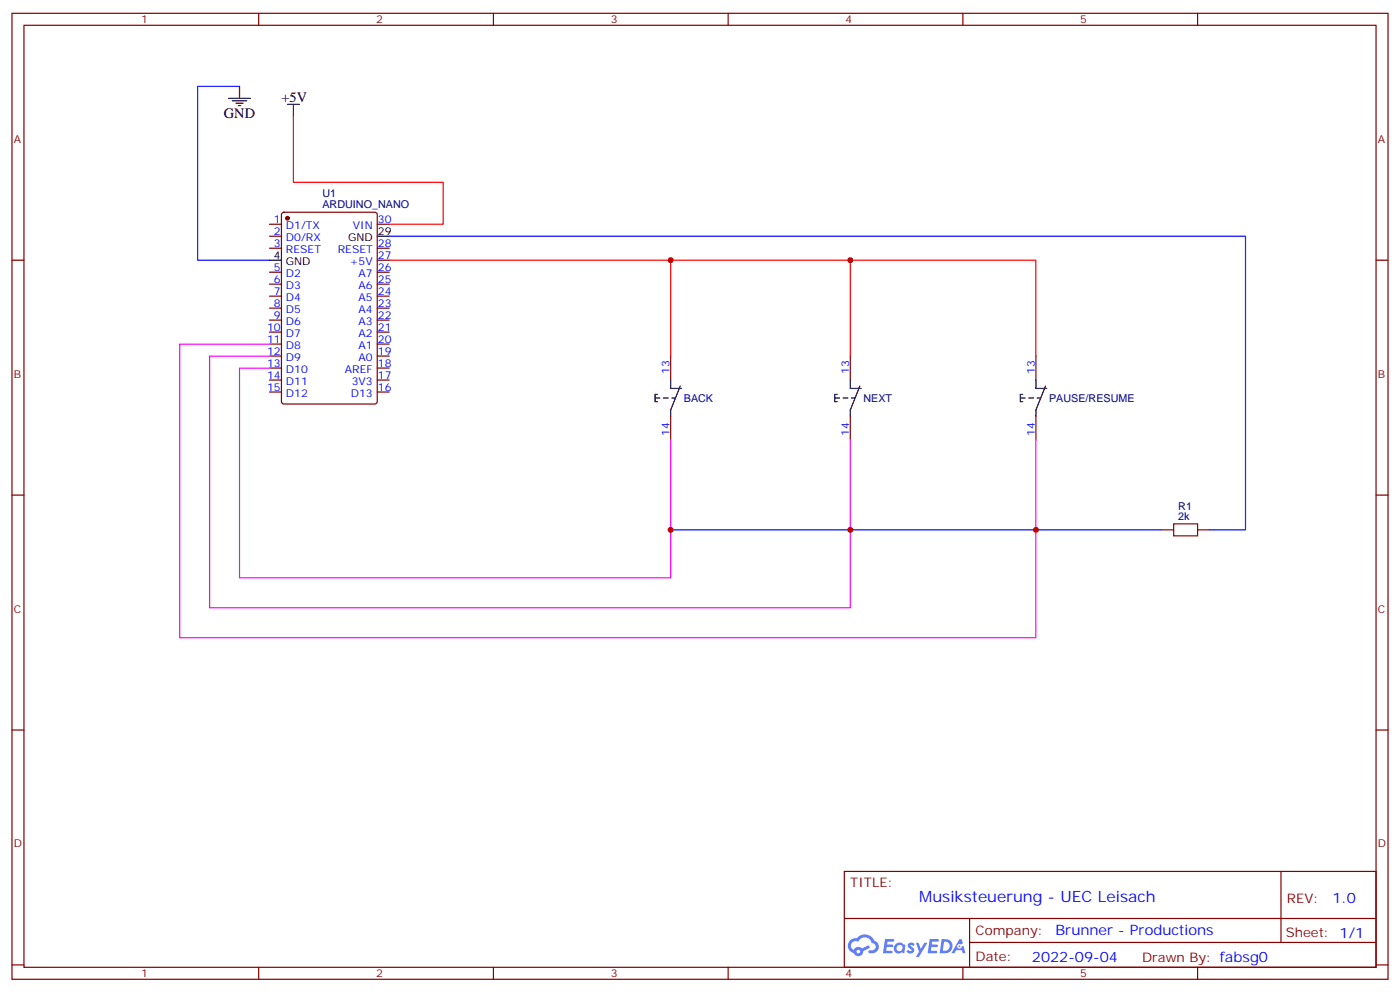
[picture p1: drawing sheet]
<svg xmlns="http://www.w3.org/2000/svg" width="412mm" height="292mm" viewBox="0 0 412 292" stroke-linecap="round" stroke-linejoin="round" font-family="sans-serif">
<g fill="none" stroke="#870000" stroke-width=".35">
<path d="M3.5 3.9h405.4v284.4h-405.4zM7.1 7.4h398.2v277.3h-398.2zM76.2 3.9v3.5M145.3 3.9v3.5M214.5 3.9v3.5M283.6 3.9v3.5M352.8 3.9v3.5M3.5 76.6h3.6M405.3 76.6h3.6M3.5 145.7h3.6M405.3 145.7h3.6M3.5 214.9h3.6"/>
<path d="M405.3 214.9h3.6M248.7 256.5h156.6v28.2h-156.6zM377.3 256.5v20.9M248.7 270.4h156.5M285.6 277.4h119.6M285.6 270.4v14.1M3.5 284h3.6M76.2 284.7v3.6M145.3 284.7v3.6M214.5 284.7v3.6M283.6 284.7v3.6M352.8 284.7v3.6"/>
<path d="M405.3 284h3.6"/>
</g>
<g fill="#5487ff">
<path d="M267.7 277.7a1.22 1.22 0 0 1 1.7 .2l-.4 .6a.47 .47 0 0 0-.3-.4 .47 .47 0 0 0-.5 .2l.1 .2a1.14 1.14 0 0 1 .8 1.8 1.14 1.14 0 0 1-1.9 0l-.2-.2 .5-.6 .7 .5a.29 .29 0 0 0 .3-.3 .29 .29 0 0 0-.2-.3 1.04 1.04 0 0 1-.6-1.7z"/>
<path d="M260.7 276.4h2.4l.3 .2-.2 .5-1.8 .1-.1 .8h1.5l.3 .4-.3 .4h-1.6l-.2 1.1h1.7l.2 .3-.2 .3-2.6 .1z"/>
<path d="M273.8 276.4h2.4l.3 .2-.1 .5-1.8 .1-.2 .8h1.6l.3 .4-.4 .4h-1.6l-.1 1.1h1.7l.2 .3-.2 .3-2.6 .1z"/>
<path d="M282.6 276.4h.7l.3 1.3-.6 .3a.69 .69 0 0 0-1 .3 .69 .69 0 0 0 .4 .9 .69 .69 0 0 0 .9-.6l.5-.2 .6 2.2h-.8l-.2-.9h-1.8l-.5 .9h-.8z"/>
<path d="M269.8 277.5h.8l.6 1.8 1.1-1.8h.9l-2.6 4.2h-.8l.9-1.5z"/>
<path d="M277.4 276.4l-.6 4.2h1.3a2.11 2.11 0 0 0 2.5-2.1 2.11 2.11 0 0 0-2.5-2.1zM278.1 277.2a1.39 1.39 0 0 1 1.7 1.4 1.39 1.39 0 0 1-1.8 1.3h-.3z"/>
<path d="M263.7 278.1a1.54 1.54 0 0 0-.1 2.1 1.54 1.54 0 0 0 2.2 .1l.6 .3 .3-2.3-.2-.3h-.4a1.49 1.49 0 0 0-2.4 .1zM264 279.1a.94 .94 0 0 1 1.8 0 .94 .94 0 0 1-1.8 0z"/>
<path d="M250.4 276.8a2.18 2.18 0 0 0 1.1 3.7 1.44 1.44 0 0 0 1.6 .9 1.44 1.44 0 0 0 1.2-1.4l2-1-.5-.8-1.9 1a1.47 1.47 0 0 0-2.4 .4 1.39 1.39 0 0 1-.7-1.9 1.39 1.39 0 0 1 2-.5 2.12 2.12 0 0 1 2.2-1.3 2.12 2.12 0 0 1 1.9 1.7 1.14 1.14 0 0 1 1.1 1.4 1.14 1.14 0 0 1-1.7 .7 .43 .43 0 0 0-.5 .4 .43 .43 0 0 0 .4 .5 1.98 1.98 0 0 0 2.5-1.2 1.98 1.98 0 0 0-1.2-2.6 3.1 3.1 0 0 0-5.3-.6l-.9 .1zM252.3 280.1a.55 .55 0 0 1 1.1 0 .55 .55 0 0 1-1.1 0z"/>
<circle cx="282.6" cy="278.5" r=".26"/>
</g>
<g fill="none" stroke="#870000" stroke-width=".35">
<path d="M79.4 66h3.5M79.4 69.5h3.5M79.4 73.1h3.5M83.1 62.7l.5-.2h26.8l.7 .4v55.3l-.4 .7h-27.1l-.6-.4-.1-55.3zM111.1 66h3.6M111.1 73.1h3.6M111.1 76.6h3.6M79.4 80.1h3.5M79.4 83.6h3.5M79.4 87.2h3.5M79.4 90.7h3.5M79.4 94.2h3.5"/>
<path d="M79.4 97.8h3.5M111.1 80.1h3.6M111.1 83.6h3.6M111.1 87.2h3.6M111.1 90.7h3.6M111.1 94.2h3.6M111.1 97.8h3.6M79.4 101.3h3.5M79.4 104.8h3.5M79.4 108.3h3.5M79.4 111.9h3.5M79.4 115.4h3.5"/>
<path d="M111.1 101.3h3.6M111.1 104.8h3.6M111.1 108.3h3.6M111.1 111.9h3.6M111.1 115.4h3.6M197.6 104.8v7.1M250.5 104.8v7.1M305.2 104.8v7.1M197.6 122.4v7.1M250.5 122.4v7.1M305.2 122.4v7.1M342.2 156h3.5"/>
<path d="M352.8 156h3.5"/>
</g>
<circle cx="84.7" cy="64.2" r=".53" fill="#870000" stroke="#870000" stroke-width=".35"/>
<g fill="none" stroke="#000" stroke-width=".35">
<path d="M67.4 29h6.3M68.4 29.7h4.3M69.5 30.4h2.1M70.2 31.1h.7M70.6 25.4v3.6M84.7 30.7h3.5M86.4 30.7v3.6M79.4 76.6h3.5M111.1 69.5h3.6M193 117.2h1.4M193.7 116.1h-.7v2.1h.7M195.4 117.2h1.4"/>
<path d="M197.6 111.9v2.4h3.1M197.9 117.2h1.1M200.4 113.6l-2.8 7.1v1.7M245.9 117.2h1.4M246.6 116.1h-.7v2.1h.7M248.4 117.2h1.4M250.5 111.9v2.4h3.1M250.8 117.2h1.1M253.3 113.6l-2.8 7.1v1.7M300.6 117.2h1.4M301.3 116.1h-.7v2.1h.7M303 117.2h1.4"/>
<path d="M305.2 111.9v2.4h3.1M305.5 117.2h1.1M308 113.6l-2.8 7.1v1.7"/>
</g>
<path d="M79.4 108.3h-8.8v61.8h127v-40.6M79.4 104.8h-17.7v74.1h188.8v-49.4M79.4 101.3h-26.5v86.4h252.3v-58.2" fill="none" stroke="#f0f" stroke-width=".35"/>
<path d="M86.4 34.3v19.4h44.1v12.3h-15.8M114.7 76.6h82.9v28.2M197.6 76.6h52.9v28.2M250.5 76.6h54.7v28.2" fill="none" stroke="#f00" stroke-width=".35"/>
<path d="M345.7 154.2h7.1v3.5h-7.1z" fill="none" stroke="#a10000" stroke-width=".35"/>
<path d="M70.6 25.4h-12.4v51.2h21.2M114.7 69.5h252.2v86.5h-10.6M197.6 156h144.6" fill="none" stroke="#00f" stroke-width=".35"/>
<g fill="#c00">
<circle cx="197.6" cy="76.6" r=".88"/>
<circle cx="250.5" cy="76.6" r=".88"/>
<circle cx="197.6" cy="156" r=".88"/>
<circle cx="250.5" cy="156" r=".88"/>
<circle cx="305.2" cy="156" r=".88"/>
</g>
<text font-size="4.6" fill="#00f" x="270.8" y="265.5">Musiksteuerung - UEC Leisach</text>
<g font-size="4.2">
<text x="66" y="34.6">GND</text>
<text x="82.9" y="30">+5V</text>
</g>
<g font-size="4.2" fill="#00f">
<text x="392.5" y="265.8">1.0</text>
<text x="310.9" y="275.3">Brunner - Productions</text>
<text x="304" y="283.1">2022-09-04</text>
</g>
<g font-size="3.9" fill="#800">
<text x="250.5" y="261.1">TITLE:</text>
<text x="379.1" y="265.8">REV:</text>
<text x="287.4" y="275.3">Company:</text>
<text x="378.7" y="275.9">Sheet: 1/1</text>
<text x="287.4" y="283">Date:</text>
<text x="336.4" y="283.1">Drawn By: fabsg0</text>
</g>
<g font-size="3.2" fill="#800">
<text x="41.6" y="6.9">1</text>
<text x="110.8" y="6.9">2</text>
<text x="179.9" y="6.9">3</text>
<text x="249.1" y="6.9">4</text>
<text x="318.2" y="6.9">5</text>
<text x="4.1" y="42">A</text>
<text x="405.9" y="42">A</text>
<text x="4.1" y="111.2">B</text>
<text x="405.9" y="111.2">B</text>
<text x="4.1" y="180.3">C</text>
<text x="405.9" y="180.3">C</text>
<text x="4.1" y="249.4">D</text>
<text x="405.9" y="249.4">D</text>
<text x="41.6" y="287.7">1</text>
<text x="110.8" y="287.7">2</text>
<text x="179.9" y="287.7">3</text>
<text x="249.1" y="287.7">4</text>
<text x="318.2" y="287.7">5</text>
</g>
<g font-size="3.2" fill="#000080">
<text x="95" y="58">U1</text>
<text x="95" y="61.2">ARDUINO_NANO</text>
<text x="201.4" y="118.3">BACK</text>
<text x="254.4" y="118.3">NEXT</text>
<text x="309" y="118.3">PAUSE/RESUME</text>
<text x="347.1" y="153.1">2k</text>
<text x="347.1" y="150.1">R1</text>
</g>
<g font-size="3.2" fill="#00f">
<text x="80.7" y="65.7">1</text>
<text x="111.3" y="65.7">30</text>
<text x="80.7" y="69.2">2</text>
<text x="84.2" y="67.4">D1/TX</text>
<text x="84.2" y="70.9">D0/RX</text>
<text x="103.9" y="67.4">VIN</text>
<text x="80.7" y="72.7">3</text>
<text x="84.2" y="74.5">RESET</text>
<text x="99.5" y="74.5">RESET</text>
<text x="103" y="78">+5V</text>
<text x="111.3" y="76.2">27</text>
<text x="111.3" y="72.7">28</text>
<text x="80.7" y="79.8">5</text>
<text x="80.7" y="83.3">6</text>
<text x="84.2" y="81.5">D2</text>
<text x="105.6" y="81.5">A7</text>
<text x="111.3" y="83.3">25</text>
<text x="111.3" y="79.8">26</text>
<text x="80.7" y="86.8">7</text>
<text x="84.2" y="85.1">D3</text>
<text x="84.2" y="88.6">D4</text>
<text x="105.6" y="88.6">A5</text>
<text x="105.6" y="85.1">A6</text>
<text x="111.3" y="86.8">24</text>
<text x="80.7" y="90.3">8</text>
<text x="80.7" y="93.9">9</text>
<text x="84.2" y="92.1">D5</text>
<text x="84.2" y="95.6">D6</text>
<text x="105.6" y="95.6">A3</text>
<text x="105.6" y="92.1">A4</text>
<text x="111.3" y="93.9">22</text>
<text x="111.3" y="90.3">23</text>
<text x="78.7" y="97.4">10</text>
<text x="78.7" y="100.9">11</text>
<text x="84.2" y="99.2">D7</text>
<text x="105.6" y="99.2">A2</text>
<text x="111.3" y="100.9">20</text>
<text x="111.3" y="97.4">21</text>
<text x="78.7" y="104.5">12</text>
<text x="78.7" y="108">13</text>
<text x="84.2" y="102.7">D8</text>
<text x="84.2" y="106.2">D9</text>
<text x="105.6" y="106.2">A0</text>
<text x="105.6" y="102.7">A1</text>
<text x="111.3" y="108">18</text>
<text x="111.3" y="104.5">19</text>
<text x="78.7" y="111.5">14</text>
<text x="84.2" y="109.7">D10</text>
<text x="84.2" y="113.3">D11</text>
<text x="101.6" y="109.7">AREF</text>
<text x="103.6" y="113.3">3V3</text>
<text x="111.3" y="111.5">17</text>
<text x="197.2" y="110.1" transform="rotate(-90 197.2 110.1)">13</text>
<text x="250.1" y="110.1" transform="rotate(-90 250.1 110.1)">13</text>
<text x="304.8" y="110.1" transform="rotate(-90 304.8 110.1)">13</text>
<text x="78.7" y="115">15</text>
<text x="84.2" y="116.8">D12</text>
<text x="103.3" y="116.8">D13</text>
<text x="111.3" y="115">16</text>
<text x="197.2" y="128.2" transform="rotate(-90 197.2 128.2)">14</text>
<text x="250.1" y="128.2" transform="rotate(-90 250.1 128.2)">14</text>
<text x="304.8" y="128.2" transform="rotate(-90 304.8 128.2)">14</text>
</g>
<g font-size="3.2">
<text x="102.5" y="70.9">GND</text>
<text x="111.3" y="69.2">29</text>
<text x="80.7" y="76.2">4</text>
<text x="84.2" y="78">GND</text>
</g>
</svg>
